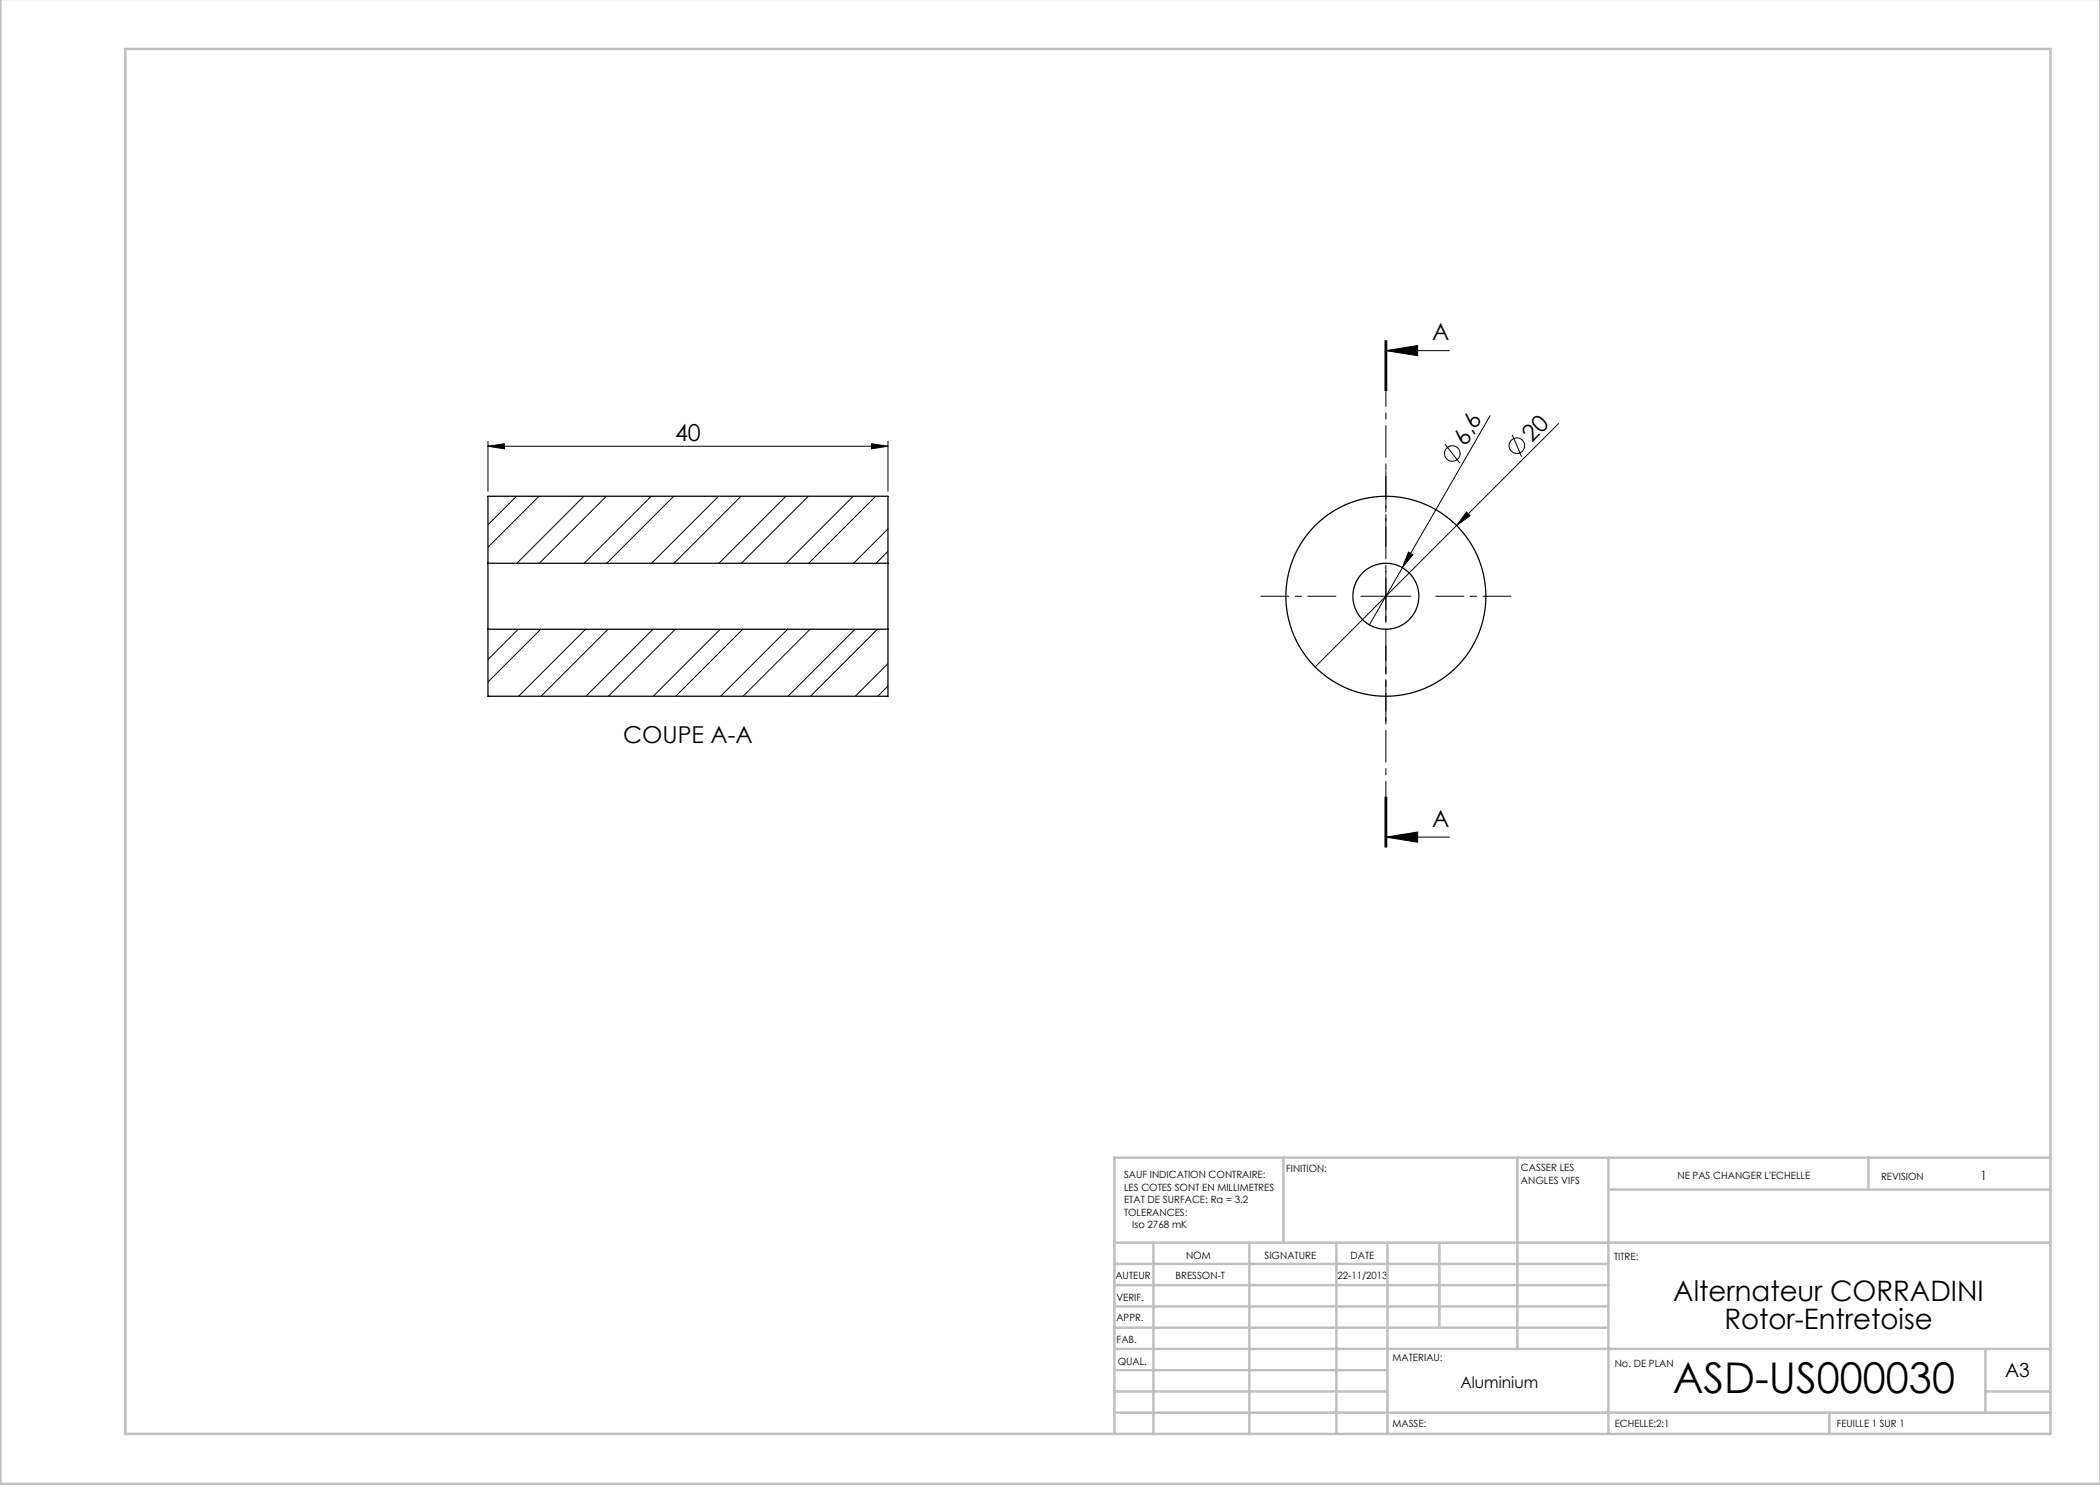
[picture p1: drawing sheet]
<svg xmlns="http://www.w3.org/2000/svg" width="420mm" height="297mm" viewBox="0 0 420 297" stroke-linecap="round" stroke-linejoin="round" font-family="sans-serif">
<g fill="none" stroke="#000" stroke-width=".2">
<path d="M277 68.1v10M277.2 70.1l6.3-1v2zM277.2 68.1v10M277.2 70.1h12.7M277.4 68.1v10M97.6 89.3l3.3-.6v1.1zM97.6 88.3v10M97.6 89.3h80M103.3 99.3l-5.7 5.7M107.8 99.3l-10.2 10.1M116.8 99.3l-13.4 13.4M121.3 99.3l-13.4 13.4"/>
<path d="M130.2 99.3l-13.4 13.4M134.7 99.3l-13.4 13.4M143.7 99.3l-13.4 13.4M148.2 99.3l-13.4 13.4M157.2 99.3l-13.4 13.4M161.7 99.3l-13.4 13.4M170.7 99.3l-13.4 13.4M174.3 88.7l3.3 .6-3.3 .5zM175.1 99.3l-13.4 13.4M177.6 88.3v10M289 88.8l2.9 3.8M298 83.1l-17.5 30.4"/>
<path d="M302.4 86.9l1.9 4.4M311.7 84.7l-48.7 48.7M177.6 105.8l-6.9 6.9M177.6 110.3l-2.4 2.4M272.2 119.3h10M277.2 114.3v10M280.5 113.5l-6.6 11.5M281.7 110.4l.9 .5-2.1 2.6zM293.3 102.4l.7 .7-2.7 2zM103.6 125.9l-6 6M108.1 125.9l-10.5 10.5M117.1 125.9l-13.4 13.4"/>
<path d="M121.6 125.9l-13.4 13.4M130.6 125.9l-13.4 13.4M135.1 125.9l-13.4 13.4M144.1 125.9l-13.4 13.4M148.5 125.9l-13.4 13.4M157.5 125.9l-13.4 13.4M162 125.9l-13.4 13.4M171 125.9l-13.4 13.4M175.5 125.9l-13.4 13.4M177.6 132.7l-6.5 6.6M177.6 137.2l-2 2.1M277 159.4v10"/>
<path d="M277.2 159.4v10M277.4 159.4v10zM277.2 167.4l6.3-1v2zM277.2 167.4h12.7"/>
<circle cx="290.5" cy="90.7" r="1.56"/>
<circle cx="303.4" cy="89.1" r="1.56"/>
</g>
<path d="M267.2 119.3h-15M277.2 109.3v-15M287.2 119.3h15M277.2 129.3v15" fill="none" stroke="#000" stroke-width=".2" stroke-dasharray="30.5 1.3 1.3 1.3" stroke-dashoffset="24.9"/>
<path d="M277.2 68.1v101.3" fill="none" stroke="#000" stroke-width=".2" stroke-dasharray="6.3 1.3 1.3 1.3" stroke-dashoffset="3.3"/>
<g fill="none" stroke="#c0c0c0" stroke-width=".5">
<path d="M.1 -.1v296.9h419.9M25.1 9.8h385v277h-385zM256.7 231.5v17M303.5 231.5v38.3M321.7 231.5v55.3M321.7 237.9h88.4M373.7 231.5v6.4M410.1 231.5h-187.2v55.3M222.9 248.5h187.2M222.9 257h98.8M222.9 252.8h98.8M230.7 248.5v38.3"/>
<path d="M249.9 248.5v38.3M267.3 248.5v38.3M277.5 248.5v38.3M287.9 248.5v17M222.9 265.5h98.8M222.9 261.3h98.8M222.9 278.3h54.6M222.9 274h54.6M222.9 269.8h187.2M397.1 278.3h13M397.1 269.8v12.7M222.9 282.5h187.2"/>
<path d="M365.9 282.5v4.3"/>
</g>
<g fill="#000">
<path d="M281.7 110.4l.9 .5-2.1 2.6zM293.3 102.4l.7 .7-2.7 2z"/>
<path d="M277.2 70.1l6.3-1v2zM277.2 167.4l6.3-1v2z"/>
<path d="M174.3 88.7l3.3 .6-3.3 .5zM97.6 89.3l3.3-.6v1.1z"/>
</g>
<g fill="none" stroke="#000" stroke-width=".25">
<path d="M97.6 112.7v13.2M97.6 112.7v-13.4h80v13.4M97.6 112.7h80M177.6 112.7v13.2M97.6 125.9h80M97.6 125.9v13.4h80v-13.4"/>
<circle cx="277.2" cy="119.3" r="20"/>
<circle cx="277.2" cy="119.3" r="6.6"/>
</g>
<text font-size="8.5" x="334.5" y="278.5">ASD-US000030</text>
<g font-size="5.6">
<text x="334.7" y="260.2">Alternateur CORRADINI</text>
<text x="344.9" y="265.9">Rotor-Entretoise</text>
</g>
<g font-size="4.7">
<text x="286.4" y="68.1">A</text>
<text x="135" y="88.2">40</text>
<text x="293.2" y="89.3" transform="rotate(-60 293.2 89.3)">6,6</text>
<text x="306.4" y="88.5" transform="rotate(-45 306.4 88.5)">20</text>
<text x="124.6" y="148.5">COUPE A-A</text>
<text x="286.4" y="165.4">A</text>
</g>
<text font-size="3.9" x="401" y="275.4">A3</text>
<text font-size="3.2" x="292.1" y="277.7">Aluminium</text>
<text font-size="2.5" x="396.1" y="235.9">1</text>
<g font-size="2">
<text x="224.8" y="235.6">SAUF INDICATION CONTRAIRE:</text>
<text x="224.8" y="238.1">LES COTES SONT EN MILLIMETRES</text>
<text x="257.2" y="234.4">FINITION:</text>
<text x="304.2" y="234.3">CASSER LES</text>
<text x="304.2" y="236.8">ANGLES VIFS</text>
<text x="335.5" y="235.8">NE PAS CHANGER L'ECHELLE</text>
<text x="376.2" y="236">REVISION</text>
<text x="224.8" y="240.6">ETAT DE SURFACE: Ra = 3.2</text>
<text x="224.8" y="243.1">TOLERANCES:</text>
<text x="226.5" y="245.6">Iso 2768 mK</text>
<text x="237.2" y="251.8">NOM</text>
<text x="252.9" y="251.7">SIGNATURE</text>
<text x="270.1" y="251.7">DATE</text>
<text x="223.1" y="255.9">AUTEUR</text>
<text x="235.1" y="255.9">BRESSON-T</text>
<text x="267.5" y="255.7">22-11/2013</text>
<text x="322.8" y="252">TITRE:</text>
<text x="223.3" y="260.1">VERIF.</text>
<text x="223.3" y="264.2">APPR.</text>
<text x="223.3" y="268.6">FAB.</text>
<text x="223.5" y="272.9">QUAL.</text>
<text x="278.5" y="272.3">MATERIAU:</text>
<text x="323" y="273.4">No. DE PLAN</text>
<text x="278.5" y="285.3">MASSE:</text>
<text x="323" y="285.4">ECHELLE:2:1</text>
<text x="367.4" y="285.4">FEUILLE 1 SUR 1</text>
</g>
</svg>
